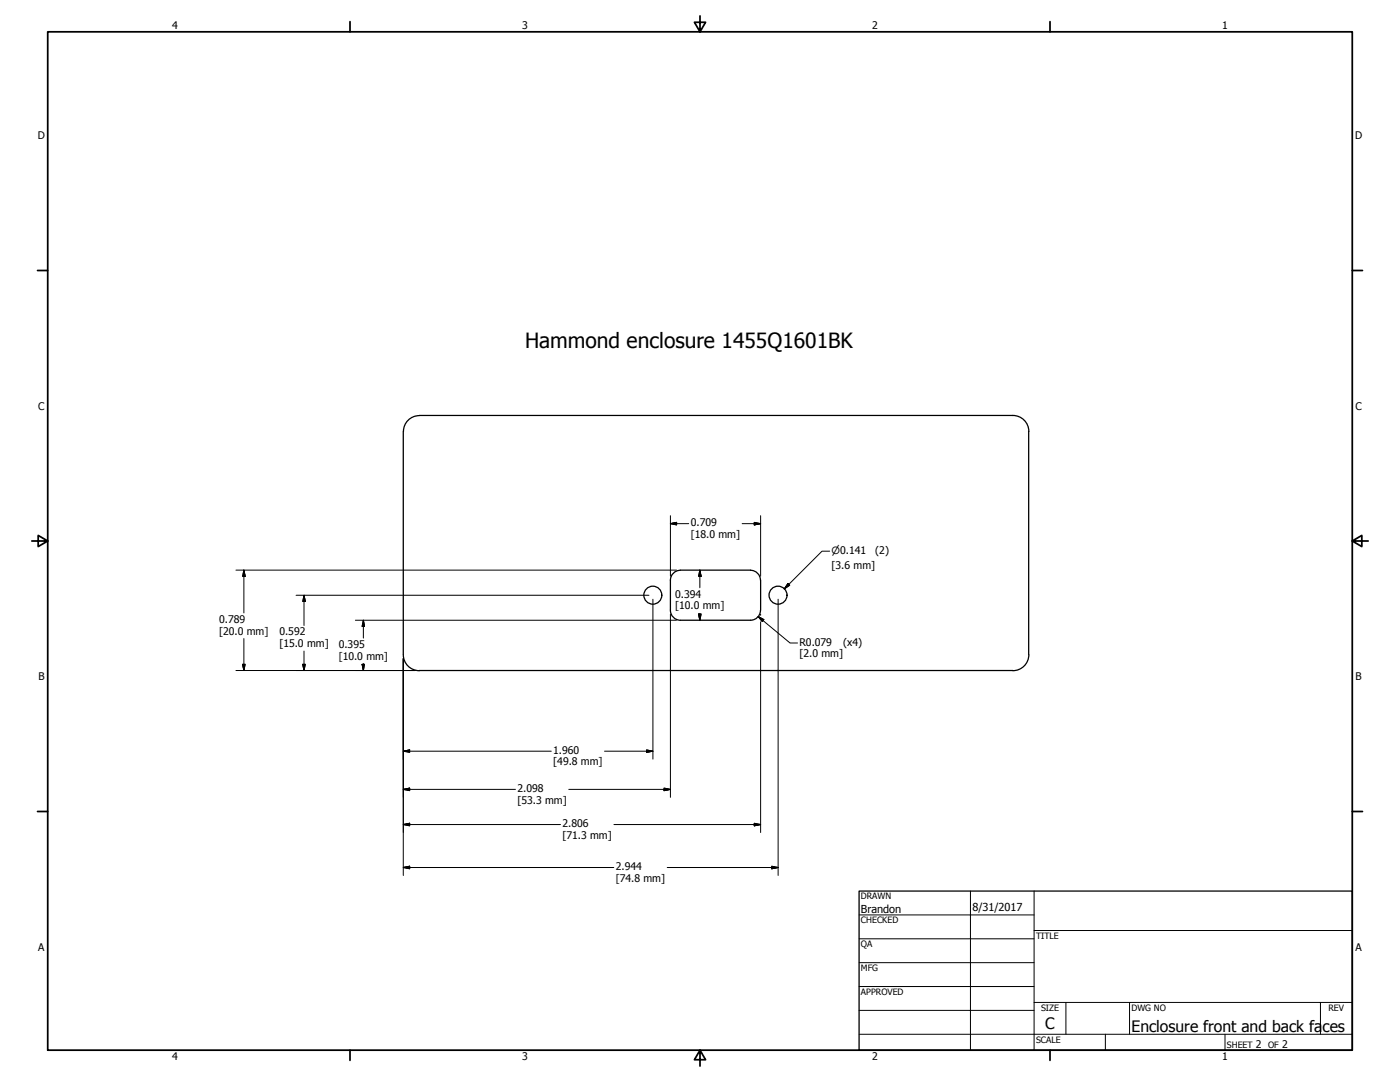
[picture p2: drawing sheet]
<svg xmlns="http://www.w3.org/2000/svg" width="559mm" height="432mm" viewBox="0 0 559 432" stroke-linecap="round" stroke-linejoin="round" font-family="sans-serif">
<!-- layer: Visible (ANSI) -->
<g fill="none" stroke="#000" stroke-width=".51">
<path d="M161 172.1v89.2a6.3 6.3 0 0 0 6.3 6.3l237 .1a6.4 6.4 0 0 0 6.4-6.4l-.1-89.2M161 172.2a6.4 6.4 0 0 1 6.3-6.4h237a6.4 6.4 0 0 1 6.4 6.4M271.6 227.6a4 4 0 0 0-4 4v11.9M271.6 227.5h28M299.6 227.6a4 4 0 0 1 3.9 4l.1 11.9M267.6 243.6a4 4 0 0 0 4 3.9M303.5 243.6a4 4 0 0 1-3.9 3.9h-28"/>
<circle cx="260.6" cy="237.5" r="3.6"/>
<circle cx="310.5" cy="237.5" r="3.6"/>
</g>
<!-- layer: Border (ANSI) -->
<g fill="none" stroke="#000" stroke-width=".7">
<path d="M19 12.7h520.8v406.4h-520.8zM139.7 8.6v4.1M279.4 6.3v6.4l-2.2-3.8h4.4l-2.2 3.8M419.1 8.6v4.1M15 107.9h4M539.8 107.9h4M12.7 215.9h6.3l-3.8-2.2v4.4l3.8-2.2M539.8 215.9l3.8 2.2v-4.4l-3.8 2.2h6.3M15 323.8h4M539.8 323.8h4M139.7 419.1v4.1M279.4 419.1l2.2 3.8h-4.4l2.2-3.8v6.3"/>
<path d="M419.1 419.1v4.1"/>
</g>
<!-- layer: Title (ANSI) -->
<g fill="none" stroke="#000" stroke-width=".4">
<path d="M387.3 355.6v63.5M412.7 355.6v63.5M342.9 365.1h69.8M342.9 374.6h69.8M412.7 371.3h127.1M342.9 384.2h69.8M342.9 393.7h69.8M342.9 412.7h196.9M342.9 403.2h69.8M412.7 400h127.1M425.4 400v12.7M441.2 412.7v6.4"/>
<path d="M450.8 400v12.7M488.9 412.7v6.4M527 400v12.7"/>
</g>
<path d="M342.9 355.6h196.9v63.5h-196.9z" fill="none" stroke="#000" stroke-width=".51"/>
<!-- layer: Dimension (ANSI) -->
<g fill="none" stroke="#000" stroke-width=".4">
<path d="M267.6 209l2.5-.5v1zM267.6 205.8v24.1M267.6 209h7.3M296.2 209h7.4M301.1 208.5l2.5 .5-2.5 .5zM303.6 205.8v24.1M331.2 220h-3.1l-15 15M94.2 227.5h175.8M97.3 227.5l.6 2.5h-1.1zM97.3 227.5v17.1M118.2 237.6h140.8M121.3 237.6l.6 2.4h-1.1z"/>
<path d="M121.3 237.6v12M260.6 239.1v63.9M279.3 227.5l.5 2.5h-1zM279.3 227.5v7.1M310.6 239.1v110.3M314.5 232.9l.7 .7-2.1 1.4zM97.3 254.8v12.8M121.3 259.8v7.8M141.9 247.5h128.1M145 247.5l.5 2.5h-1zM145 247.5v7.1M267.6 245.1v73.1"/>
<path d="M278.8 245h1l-.5 2.5zM279.3 244.8v2.7M302.6 246.1l2.3 1.2-.7 .7zM302.6 246.1l12.7 10.5h3M303.6 245.1v.5M303.6 248.2v84M94.2 267.6h71.5M96.8 265.1h1.1l-.6 2.5zM120.8 265.1h1.1l-.6 2.5zM144.5 265.1h1l-.5 2.5zM145 264.8v2.8M161 262.8v86.6"/>
<path d="M161 299.8l2.5-.5v.9zM161 299.8h59M241.3 299.8h19.3M258.1 299.3l2.5 .5-2.5 .4zM161 315l2.5-.5v1zM161 315h44.7M227 315h40.6M265 314.5l2.6 .5-2.6 .5zM161 329.1l2.5-.6v1.1zM161 329.1h62.7M245 329.1h58.6M301.1 328.5l2.5 .6-2.5 .5z"/>
<path d="M161 346.2l2.5-.5v1zM161 346.2h84M266.3 346.2h44.3M308 345.7l2.6 .5-2.6 .5z"/>
</g>
<g fill="#000" stroke="#000" stroke-width=".4">
<path d="M267.6 209l2.5-.5zM267.6 209l2.5-.5v1zM301.1 209.5l2.5-.5zM301.1 208.5l2.5 .5-2.5 .5zM97.3 227.5l.6 2.5zM97.3 227.5l.6 2.5h-1.1zM279.3 227.5l.5 2.5zM279.3 227.5l.5 2.5h-1zM314.5 232.9l-1.4 2.1zM314.5 232.9l.7 .7-2.1 1.4zM121.3 237.6l.6 2.4zM121.3 237.6l.6 2.4h-1.1z"/>
<path d="M145 247.5l.5 2.5zM145 247.5l.5 2.5h-1zM278.8 245l.5 2.5zM278.8 245h1l-.5 2.5zM302.6 246.1l2.3 1.2zM302.6 246.1l2.3 1.2-.7 .7zM96.8 265.1l.5 2.5zM96.8 265.1h1.1l-.6 2.5zM120.8 265.1l.5 2.5zM120.8 265.1h1.1l-.6 2.5zM144.5 265.1l.5 2.5zM144.5 265.1h1l-.5 2.5z"/>
<path d="M161 299.8l2.5-.5zM161 299.8l2.5-.5v.9zM161 315l2.5-.5zM161 315l2.5-.5v1zM258.1 300.2l2.5-.4zM258.1 299.3l2.5 .5-2.5 .4zM265 315.5l2.6-.5zM265 314.5l2.6 .5-2.6 .5zM161 329.1l2.5-.6zM161 329.1l2.5-.6v1.1zM301.1 329.6l2.5-.5zM301.1 328.5l2.5 .6-2.5 .5z"/>
<path d="M161 346.2l2.5-.5zM161 346.2l2.5-.5v1zM308 346.7l2.6-.5zM308 345.7l2.6 .5-2.6 .5z"/>
</g>
<text font-size="8.4" x="209.5" y="138.9">Hammond enclosure 1455Q1601BK</text>
<g font-size="6.3">
<text x="417.2" y="410.6">C</text>
<text x="451.6" y="411.9">Enclosure front and back fa</text>
<text x="527.8" y="411.9">ces</text>
</g>
<g font-size="4.4">
<text x="343.7" y="364.3">Brandon</text>
<text x="388.1" y="363.7">8/31/2017</text>
</g>
<g font-size="4.2">
<text x="68.7" y="11.7">4</text>
<text x="208.4" y="11.7">3</text>
<text x="348.1" y="11.7">2</text>
<text x="487.8" y="11.7">1</text>
<text x="15.1" y="55.5">D</text>
<text x="540.9" y="55.5">D</text>
<text x="15.2" y="163.4">C</text>
<text x="541" y="163.4">C</text>
<text x="275.7" y="209.9">0.709</text>
<text x="275.7" y="214.6">[18.0 mm]</text>
<text x="349.3" y="221">(2)</text>
<text x="331.9" y="227">[3.6 mm]</text>
<text x="269.5" y="238.5">0.394</text>
<text x="269.5" y="243.2">[10.0 mm]</text>
<text x="87.5" y="248.5">0.789</text>
<text x="87.5" y="253.2">[20.0 mm]</text>
<text x="111.5" y="253.5">0.592</text>
<text x="319.1" y="257.6">R0.079</text>
<text x="336.5" y="257.6">(x4)</text>
<text x="111.5" y="258.2">[15.0 mm]</text>
<text x="135.2" y="258.5">0.395</text>
<text x="135.2" y="263.2">[10.0 mm]</text>
<text x="319.1" y="262.3">[2.0 mm]</text>
<text x="15.3" y="271.4">B</text>
<text x="541.1" y="271.4">B</text>
<text x="220.8" y="300.7">1.960</text>
<text x="220.8" y="305.4">[49.8 mm]</text>
<text x="206.6" y="316">2.098</text>
<text x="206.6" y="320.7">[53.3 mm]</text>
<text x="224.5" y="330">2.806</text>
<text x="224.5" y="334.7">[71.3 mm]</text>
<text x="245.8" y="347.2">2.944</text>
<text x="245.8" y="351.9">[74.8 mm]</text>
<text x="15.2" y="379.3">A</text>
<text x="541" y="379.3">A</text>
<text x="501.3" y="418.3">2</text>
<text x="511.8" y="418.3">2</text>
<text x="68.7" y="423.2">4</text>
<text x="208.4" y="423.2">3</text>
<text x="348.1" y="423.2">2</text>
<text x="487.8" y="423.2">1</text>
</g>
<text font-size="4" x="331.9" y="221">⌀0.141</text>
<g font-size="3.5">
<text x="343.7" y="358.9">DRAWN</text>
<text x="343.7" y="368.5">CHECKED</text>
<text x="413.5" y="374.6">TITLE</text>
<text x="343.7" y="378">QA</text>
<text x="343.7" y="387.5">MFG</text>
<text x="343.7" y="397.1">APPROVED</text>
<text x="415.5" y="403.4">SIZE</text>
<text x="451.6" y="403.4">DWG NO</text>
<text x="530.3" y="403.4">REV</text>
<text x="413.5" y="416.1">SCALE</text>
<text x="489.7" y="418.3">SHEET</text>
<text x="506.2" y="418.3">OF</text>
</g>
</svg>
